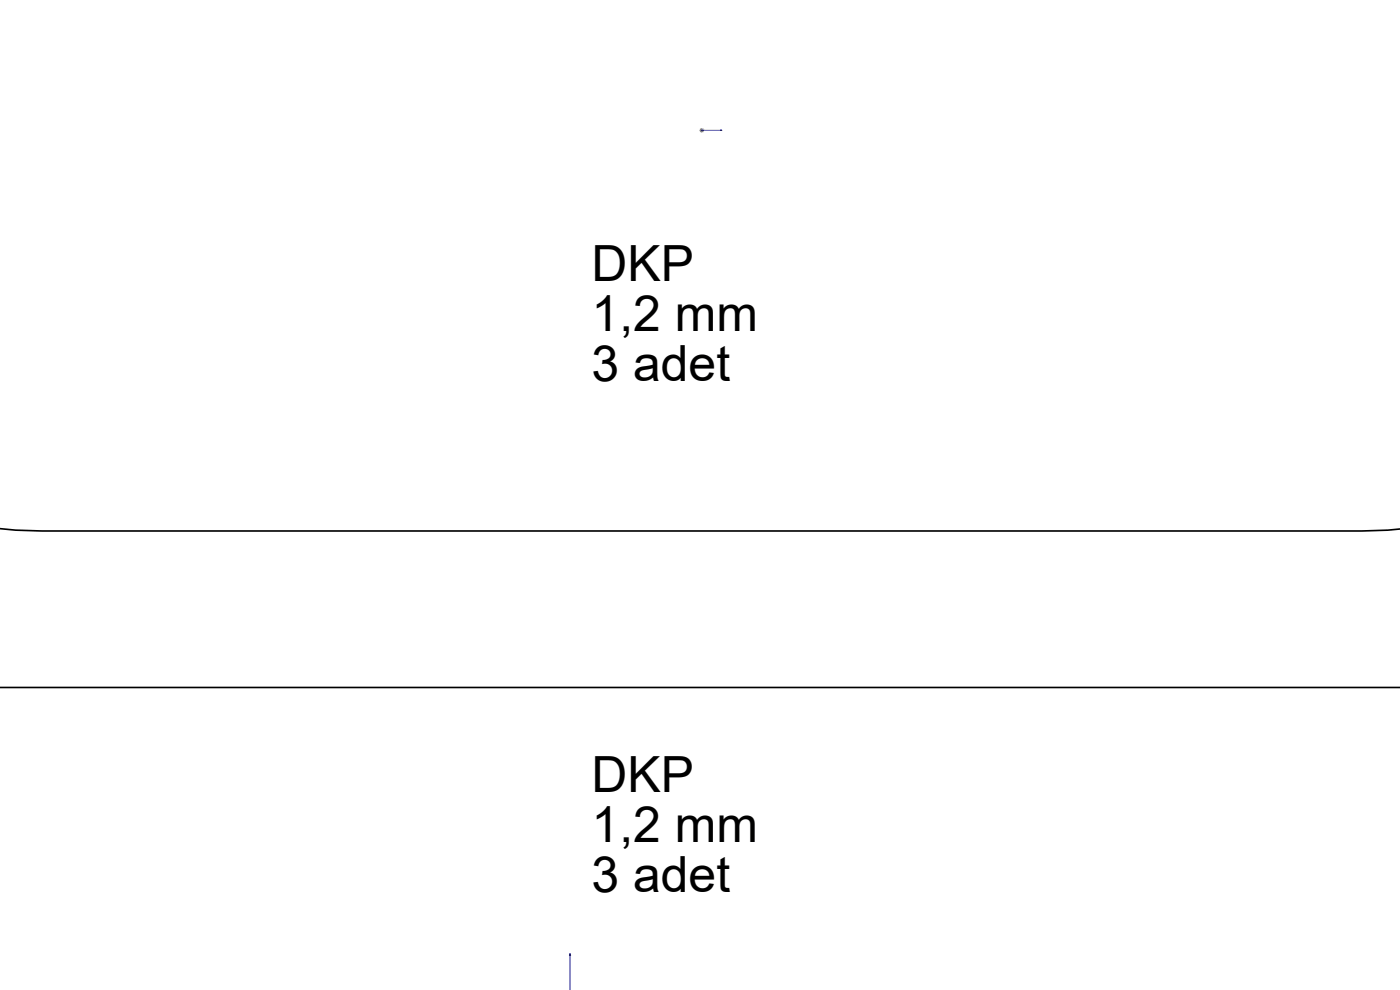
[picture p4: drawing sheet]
<svg xmlns="http://www.w3.org/2000/svg" width="297mm" height="210mm" viewBox="0 0 297 210" stroke-linecap="round" stroke-linejoin="round" font-family="sans-serif">
<path d="M0 112.1l3.3 .4 5.6 .1h280l5.5-.1 2.7-.3M0 145.8h297.1" fill="none" stroke="#000" stroke-width=".35"/>
<path d="M148.8 27.6h.2zM148.9 27.6h.1M148.9 27.6h4.3M153.2 27.6h-.4h.4M120.9 202.2v7.9M120.9 202.2l.1 .5h-.2z" fill="none" stroke="#00f" stroke-width=".21"/>
<path d="M148.4 27.6h1M148.5 27.3l.7 .7M148.9 27.2v.9M149.2 27.3l-.7 .7" fill="none" stroke="#808080" stroke-width=".21"/>
<path d="M152.8 27.6h.4zM148.8 27.6h.2zM124.8 210.1h.4zM120.9 202.2l.1 .5h-.2z" fill="#00f"/>
<g font-size="10.6">
<text x="125.5" y="59.7">DKP</text>
<text x="125.5" y="70.3">1,2 mm</text>
<text x="125.5" y="80.9">3 adet</text>
<text x="125.5" y="168">DKP</text>
<text x="125.5" y="178.6">1,2 mm</text>
<text x="125.5" y="189.2">3 adet</text>
</g>
</svg>
